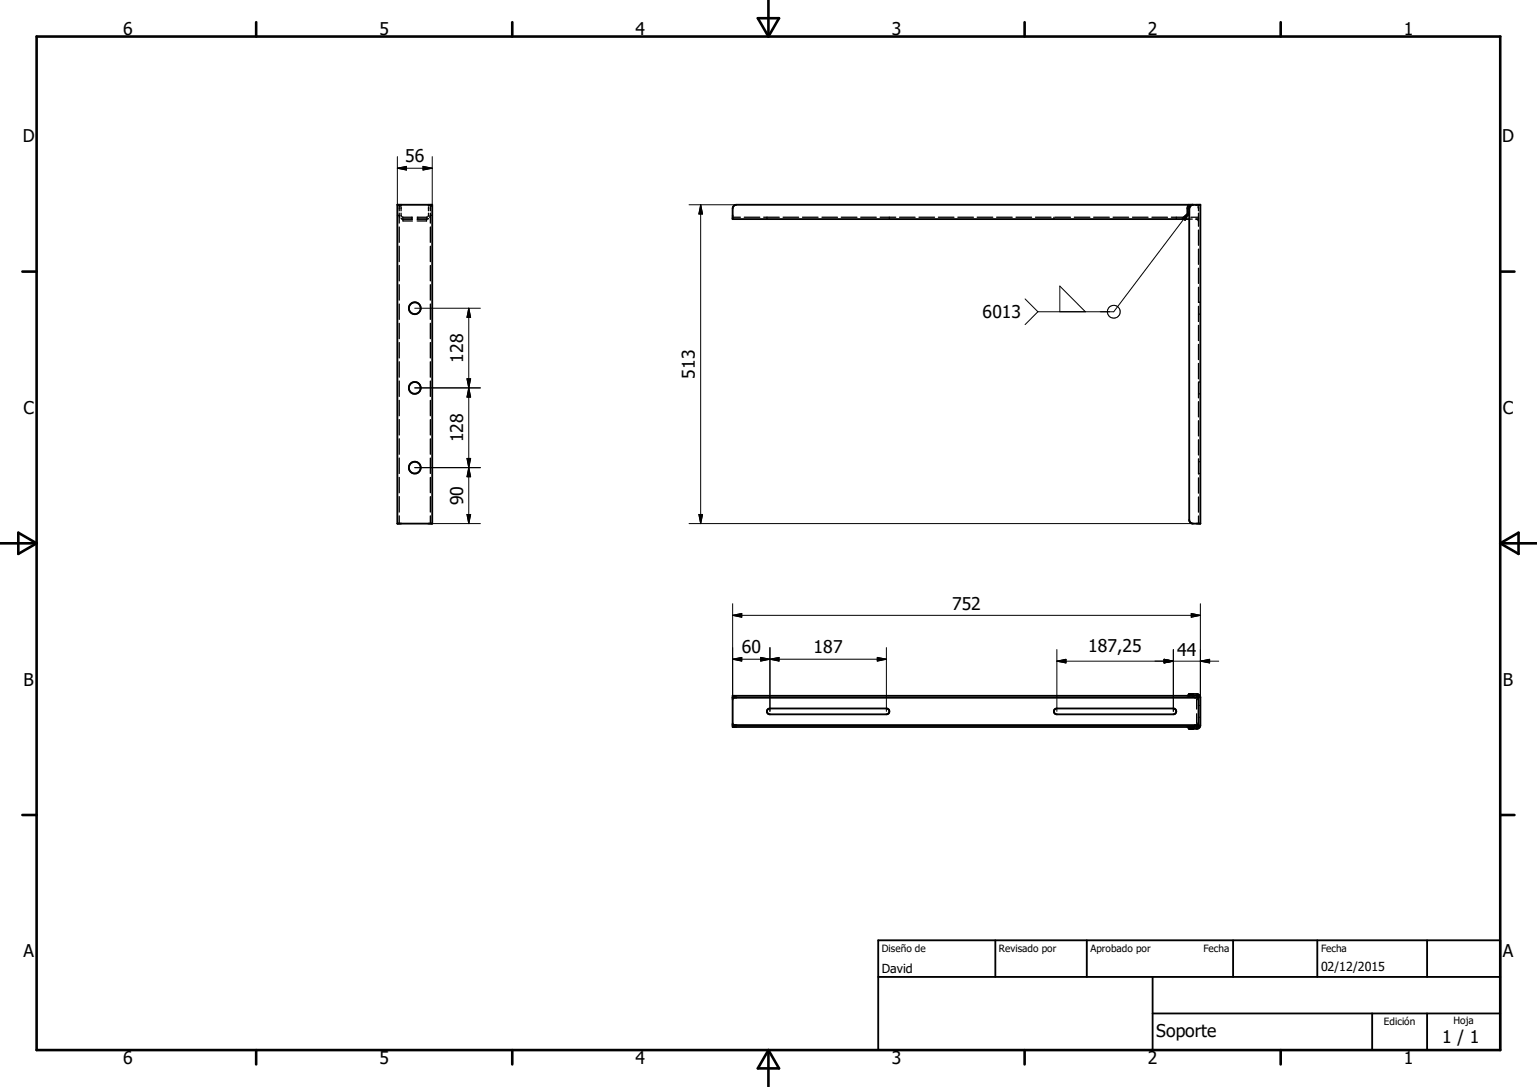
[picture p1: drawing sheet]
<svg xmlns="http://www.w3.org/2000/svg" width="420mm" height="297mm" viewBox="0 0 420 297" stroke-linecap="round" stroke-linejoin="round" font-family="sans-serif">
<g fill="none" stroke="#000" stroke-width=".51">
<path d="M108.6 56h9.5v87.1h-9.5zM324.8 56l-.3 .7v2.1h.5M326 56l-.7 .2-.3 .8v85l.2 .7 .6 .3 2.2 .1v-87.1h-126.8l-.6 .2-.4 .8v2.9h124.8M200.2 190.6h127.3M200.2 198.1h127.3M209.8 193.8l.6-.2h31.8a.8 .8 0 0 1 .8 .8 .8 .8 0 0 1-.8 .8h-31.8a.8 .8 0 0 1-.8-.5 .8 .8 0 0 1 .2-.9zM288.2 193.8l.6-.2h31.8a.8 .8 0 0 1 .8 .8 .8 .8 0 0 1-.8 .8h-31.8a.8 .8 0 0 1-.8-.5 .8 .8 0 0 1 .2-.9zM324.5 190.1l.5-.5h2.2l.6 .4 .2 .6-.1 8-.4 .4-.5 .1h-2l-.5-.5M324.8 198.6l1.2 .5v-.5M324.8 190.1l1.2-.5v.5M327.5 190.6l-.1-.3-.4-.2h-126.8v8.5h126.8l.3-.1 .2-.4M327.5 190.6v7.5"/>
<path d="M240 256.9h170v30h-170zM272 256.9v10M297 256.9v10M337 256.9v10M360 256.9v10M390 256.9v10M240 266.9h170M315 276.9h95M315 266.9v20M375 276.9v10M390 276.9v10"/>
<circle cx="113.3" cy="84.2" r="1.62"/>
<circle cx="113.3" cy="106" r="1.62"/>
<circle cx="113.3" cy="127.8" r="1.62"/>
</g>
<g fill="none" stroke="#000" stroke-width=".36">
<path d="M108.6 58.8h.2M108.9 58.8h.2l.1 .6M109.1 56v.4M109.1 56.7v.9M109.1 58.2v2.8M109.6 56v.3M109.6 56.6v1M109.6 58.2l.1 .9M109.6 59.7l.5 .2M109.9 59.3l2.8 .1M110.1 59.9h2.6M110.1 59.9v.1"/>
<path d="M112.5 59.4v.1M112.5 59.7v.2M114 59.9h2.6M114.1 59.4v.1M114.1 59.7v.2M116.6 59.9v.1M116.8 59.3l-2.8 .1M117.1 59.7l-.5 .2M117.1 56v.3M117.1 56.6v1M117.1 58.2l-.1 .9M117.6 56v.4"/>
<path d="M117.6 56.7v.9M117.6 58.2v2.8M117.8 58.8l-.4 .6M117.9 58.8h.2M200.2 59.4h2.1M203.4 59.4h4.2M208.7 59.4h4.2M209.6 59.4v.1M209.6 59.7v.2M214 59.4h4.2M219.3 59.4h4.2M224.6 59.4h4.3"/>
<path d="M229.9 59.4h4.3M235.2 59.4h4.2M240.5 59.4h4.3M243 59.4v.1M243 59.7v.2M245.8 59.4h4.3M251.1 59.4h4.3M256.4 59.4h4.3M261.7 59.4h4.3M267 59.4h4.3M272.3 59.4h4.3M277.6 59.4h4.3"/>
<path d="M283 59.4h4.2M288 59.4v.1M288 59.7v.2M288.3 59.4h4.2M293.6 59.4h4.2M298.9 59.4h4.2M304.2 59.4h4.2M309.5 59.4h4.2M314.8 59.4h4.2M320.1 59.4h4.2M321.4 59.4v.1M321.4 59.7v.2"/>
<path d="M325 59.9h.8M325.4 59.4h2.1M326.5 56l.5 .1M326.7 59.9h.8M327 59.9l.2 .1M327.4 56.5l.1 .5M327.5 56v.3M327.5 56.6v1M327.5 58.2v1M327.5 59.4v2.4M109.1 62v4.2M109.1 67.3v4.2"/>
<path d="M109.1 72.5v4.3M109.1 77.8v4.2M110.1 60.2v.2h2.6M116.6 60.2v.2h-2.6M117.6 62v4.2M117.6 67.3v4.2M117.6 72.5v4.3M117.6 77.8v4.2M327.4 60.2l.1 .2M327.5 62.9v4.1M327.5 68.1v4.1M327.5 73.3v4.1"/>
<path d="M327.5 78.5v4.1M109.1 83.1v4.2M109.1 88.3v4.2M109.1 93.6v4.2M109.1 98.8v4.3M117.6 83.1v4.2M117.6 88.3v4.2M117.6 93.6v4.2M117.6 98.8v4.3M327.5 83.7v4.1M327.5 88.9v4.2M327.5 94.1v4.2"/>
<path d="M327.5 99.3v4.2M327.5 85.8h.2M327.5 82.6h.2M327.9 85.8h.1M327.9 82.6h.1M109.1 104.1v4.2M109.1 109.4v4.2M109.1 114.6v4.3M109.1 119.9v4.2M117.6 104.1v4.2M117.6 109.4v4.2M117.6 114.6v4.3"/>
<path d="M117.6 119.9v4.2M327.5 104.5v4.2M327.5 109.7v4.2M327.5 114.9v4.2M327.5 107.6h.2M327.5 104.4h.2M327.9 107.6h.1M327.9 104.4h.1M109.1 125.2v4.2M109.1 130.4v4.2M109.1 135.7v4.2M117.6 125.2v4.2"/>
<path d="M117.6 130.4v4.2M117.6 135.7v4.2M327.5 120.2v4.1M327.5 125.4v4.1M327.5 130.6v4.1M327.5 135.8v4.1M327.5 129.4h.2M327.5 126.1h.2M327.9 129.4h.1M327.9 126.1h.1M109.1 141v2.1M117.6 141v2.1"/>
<path d="M327.5 141v2.1M325 189.6v.2M325 189.9v.2M325 198.6v.2M325 199v.1M327 190.1h.2M327 198.6h.2M327 195v2.6h.2M327.2 191.1h-.2v2.6M327.4 190.1l.1 .2M327.4 197.6h.1M327.4 191.1h.1"/>
<path d="M327.5 190.5v.1M327.5 198.1v.2M327.5 198.5l-.1 .1M327.5 196h.2M327.5 192.8h.2M327.9 196h.1M327.9 192.8h.1"/>
</g>
<g fill="#000">
<circle cx="109.1" cy="56.4" r=".18"/>
<circle cx="117.6" cy="56.4" r=".18"/>
</g>
<g fill="none" stroke="#000" stroke-width=".71">
<path d="M210 0v10M10 10h400v276.9h-400zM70 6.1v3.9M140 6.1v3.9M207.1 5h5.8l-2.9 5zM280 6.1v3.9M350 6.1v3.9M6.1 74.2h3.9M410 74.2h3.8M0 148.4h10M5 145.6l5 2.8-5 2.9zM410 148.4h10"/>
<path d="M410 148.4l5-2.8v5.7zM6.1 222.7h3.9M410 222.7h3.8M70 286.9v3.9M140 286.9v3.9M210 286.9v10M210 286.9l2.9 5h-5.8zM280 286.9v3.9M350 286.9v3.9"/>
</g>
<g fill="none" stroke="#000" stroke-width=".27">
<path d="M108.6 46h9.5M108.6 46l2.5-.5v1zM108.6 42.8v13.2M115.6 45.5l2.5 .5-2.5 .5zM118.1 42.8v13.2M188.3 56h12.9M191.5 56v87.1M191.5 56l.5 2.5h-1zM323.1 59.6l1.9-1.7-1.2 2.3zM325 57.9l-20.7 27.3h-20.7M113.3 84.2h18M128.1 84.2v58.9"/>
<path d="M128.1 84.2l.5 2.5h-1zM280.1 81.7l3.5 3.5M283.6 85.2l-3.5 3.5M289.6 85.2v-7l7 7M113.3 106h18M127.6 103.5h1l-.5 2.5zM128.1 106l.5 2.5h-1zM113.3 127.8h18M127.6 125.3h1l-.5 2.5zM128.1 127.8l.5 2.5h-1zM118.1 143.1h13.2M127.6 140.6h1l-.5 2.5z"/>
<path d="M188.3 143.1h137.7M191 140.6h1l-.5 2.5zM200.2 168.1h127.8M200.2 168.1l2.5-.5v1zM200.2 165v25.1M207.9 179.6l2.5 .5-2.5 .5zM210.4 176.9v17.5M239.7 179.6l2.5 .5-2.5 .5zM242.2 176.9v17.5M288.8 177.5v16.9M320.6 177.5v16.9M325.5 167.6l2.5 .5-2.5 .5z"/>
<path d="M328 165v25.6M200.2 180.1l2.5-.5v1zM200.2 180.1h42M210.4 180.1l2.5-.5v1zM288.8 180.7h44.2M288.8 180.7l2.5-.6v1zM318.1 180.1l2.5 .6-2.5 .4zM328 180.7l2.5-.6v1z"/>
<circle cx="304.3" cy="85.2" r="1.75"/>
</g>
<g fill="#000" stroke="#000" stroke-width=".27">
<path d="M108.6 46l2.5-.5v1zM115.6 45.5l2.5 .5-2.5 .5zM191.5 56l.5 2.5h-1zM323.1 59.6l1.9-1.7-1.2 2.3zM128.1 84.2l.5 2.5h-1zM127.6 103.5h1l-.5 2.5zM128.1 106l.5 2.5h-1zM127.6 125.3h1l-.5 2.5zM128.1 127.8l.5 2.5h-1zM127.6 140.6h1l-.5 2.5zM191 140.6h1l-.5 2.5zM200.2 168.1l2.5-.5v1z"/>
<path d="M200.2 180.1l2.5-.5v1zM210.4 180.1l2.5-.5v1zM325.5 167.6l2.5 .5-2.5 .5zM207.9 179.6l2.5 .5-2.5 .5zM239.7 179.6l2.5 .5-2.5 .5zM288.8 180.7l2.5-.6v1zM318.1 180.1l2.5 .6-2.5 .4zM328 180.7l2.5-.6v1z"/>
</g>
<g font-size="4.8">
<text x="33.7" y="9.6">6</text>
<text x="103.7" y="9.6">5</text>
<text x="173.7" y="9.6">4</text>
<text x="243.7" y="9.6">3</text>
<text x="313.6" y="9.6">2</text>
<text x="383.6" y="9.6">1</text>
<text x="6.3" y="38.9">D</text>
<text x="410.5" y="38.9">D</text>
<text x="110.7" y="44.4">56</text>
<text x="268.5" y="87">6013</text>
<text x="126.5" y="99.1" transform="rotate(-90 126.5 99.1)">128</text>
<text x="189.9" y="103.5" transform="rotate(-90 189.9 103.5)">513</text>
<text x="6.4" y="113.1">C</text>
<text x="410.6" y="113.1">C</text>
<text x="126.5" y="120.9" transform="rotate(-90 126.5 120.9)">128</text>
<text x="126.5" y="138" transform="rotate(-90 126.5 138)">90</text>
<text x="260.2" y="166.5">752</text>
<text x="202.7" y="178.5">60</text>
<text x="222.3" y="178.5">187</text>
<text x="297.4" y="178.2">187,25</text>
<text x="321.7" y="179.1">44</text>
<text x="6.4" y="187.3">B</text>
<text x="410.7" y="187.3">B</text>
<text x="6.4" y="261.5">A</text>
<text x="410.6" y="261.5">A</text>
<text x="315.9" y="283.2">Soporte</text>
<text x="394.1" y="284.9">1 / 1</text>
<text x="33.7" y="290.8">6</text>
<text x="103.7" y="290.8">5</text>
<text x="173.7" y="290.8">4</text>
<text x="243.7" y="290.8">3</text>
<text x="313.6" y="290.8">2</text>
<text x="383.6" y="290.8">1</text>
</g>
<g font-size="3.4">
<text x="241" y="265.9">David</text>
<text x="361" y="265.4">02/12/2015</text>
</g>
<g font-size="2.7">
<text x="241" y="260.1">Diseño de</text>
<text x="273" y="260">Revisado por</text>
<text x="298" y="260">Aprobado por</text>
<text x="328.8" y="260">Fecha</text>
<text x="361" y="260">Fecha</text>
<text x="378.1" y="280.2">Edición</text>
<text x="397.2" y="279.9">Hoja</text>
</g>
</svg>
